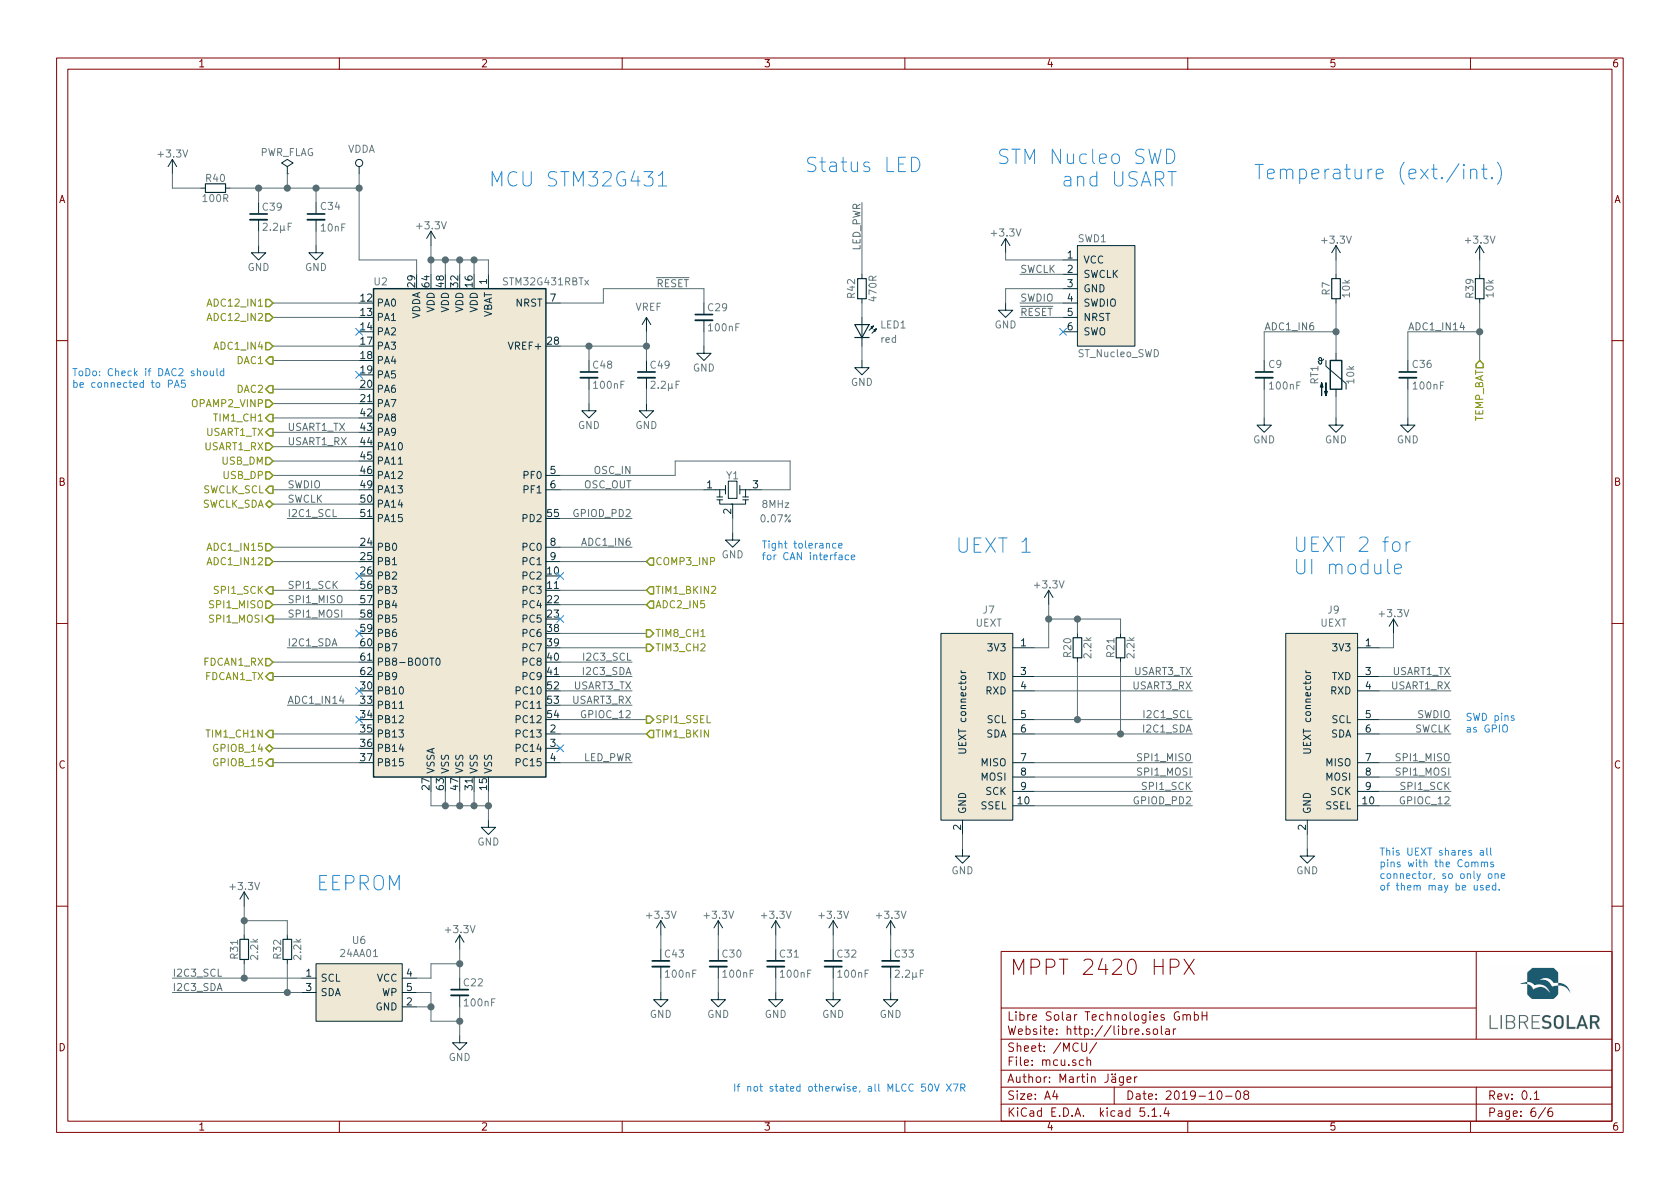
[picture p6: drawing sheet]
EESchema Schematic File Version 4
LIBS:mppt-2420-hpx-cache
EELAYER 30 0
EELAYER END
$Descr A4 11693 8268
encoding utf-8
Sheet 6 6
Title "MPPT 2420 HPX"
Date "2019-10-08"
Rev "0.1"
Comp "Libre Solar Technologies GmbH"
Comment1 "Author: Martin Jäger"
Comment2 "Website: http://libre.solar"
Comment3 ""
Comment4 ""
$EndDescr
$Comp
L power:GND #PWR09
U 1 1
P 5000 6900
F 0 "#PWR09" H 5000 6650 50  0001 C CNN
F 1 "GND" H 5000 6750 50  0000 C CNN
F 2 "" H 5000 6900 50  0000 C CNN
F 3 "" H 5000 6900 50  0000 C CNN
	1    5000 6900
	1    0    0    -1  
$EndComp
$Comp
L power:GND #PWR010
U 1 1
P 5400 6900
F 0 "#PWR010" H 5400 6650 50  0001 C CNN
F 1 "GND" H 5400 6750 50  0000 C CNN
F 2 "" H 5400 6900 50  0000 C CNN
F 3 "" H 5400 6900 50  0000 C CNN
	1    5400 6900
	1    0    0    -1  
$EndComp
$Comp
L power:GND #PWR011
U 1 1
P 5800 6900
F 0 "#PWR011" H 5800 6650 50  0001 C CNN
F 1 "GND" H 5800 6750 50  0000 C CNN
F 2 "" H 5800 6900 50  0000 C CNN
F 3 "" H 5800 6900 50  0000 C CNN
	1    5800 6900
	1    0    0    -1  
$EndComp
$Comp
L power:GND #PWR012
U 1 1
P 6200 6900
F 0 "#PWR012" H 6200 6650 50  0001 C CNN
F 1 "GND" H 6200 6750 50  0000 C CNN
F 2 "" H 6200 6900 50  0000 C CNN
F 3 "" H 6200 6900 50  0000 C CNN
	1    6200 6900
	1    0    0    -1  
$EndComp
$Comp
L power:GND #PWR013
U 1 1
P 2200 1700
F 0 "#PWR013" H 2200 1450 50  0001 C CNN
F 1 "GND" H 2200 1550 50  0000 C CNN
F 2 "" H 2200 1700 50  0000 C CNN
F 3 "" H 2200 1700 50  0000 C CNN
	1    2200 1700
	1    0    0    -1  
$EndComp
$Comp
L power:+3.3V #PWR014
U 1 1
P 5000 6500
F 0 "#PWR014" H 5000 6350 50  0001 C CNN
F 1 "+3.3V" H 5000 6640 50  0000 C CNN
F 2 "" H 5000 6500 50  0000 C CNN
F 3 "" H 5000 6500 50  0000 C CNN
	1    5000 6500
	1    0    0    -1  
$EndComp
$Comp
L power:+3.3V #PWR015
U 1 1
P 5400 6500
F 0 "#PWR015" H 5400 6350 50  0001 C CNN
F 1 "+3.3V" H 5400 6640 50  0000 C CNN
F 2 "" H 5400 6500 50  0000 C CNN
F 3 "" H 5400 6500 50  0000 C CNN
	1    5400 6500
	1    0    0    -1  
$EndComp
$Comp
L power:+3.3V #PWR016
U 1 1
P 5800 6500
F 0 "#PWR016" H 5800 6350 50  0001 C CNN
F 1 "+3.3V" H 5800 6640 50  0000 C CNN
F 2 "" H 5800 6500 50  0000 C CNN
F 3 "" H 5800 6500 50  0000 C CNN
	1    5800 6500
	1    0    0    -1  
$EndComp
$Comp
L power:+3.3V #PWR017
U 1 1
P 6200 6500
F 0 "#PWR017" H 6200 6350 50  0001 C CNN
F 1 "+3.3V" H 6200 6640 50  0000 C CNN
F 2 "" H 6200 6500 50  0000 C CNN
F 3 "" H 6200 6500 50  0000 C CNN
	1    6200 6500
	1    0    0    -1  
$EndComp
$Comp
L power:GND #PWR023
U 1 1
P 6000 2500
F 0 "#PWR023" H 6000 2250 50  0001 C CNN
F 1 "GND" H 6000 2350 50  0000 C CNN
F 2 "" H 6000 2500 50  0000 C CNN
F 3 "" H 6000 2500 50  0000 C CNN
	1    6000 2500
	1    0    0    -1  
$EndComp
$Comp
L power:+3.3V #PWR024
U 1 1
P 3000 1700
F 0 "#PWR024" H 3000 1550 50  0001 C CNN
F 1 "+3.3V" H 3000 1840 50  0000 C CNN
F 2 "" H 3000 1700 50  0000 C CNN
F 3 "" H 3000 1700 50  0000 C CNN
	1    3000 1700
	1    0    0    -1  
$EndComp
$Comp
L power:+3.3V #PWR025
U 1 1
P 1200 1200
F 0 "#PWR025" H 1200 1050 50  0001 C CNN
F 1 "+3.3V" H 1200 1340 50  0000 C CNN
F 2 "" H 1200 1200 50  0000 C CNN
F 3 "" H 1200 1200 50  0000 C CNN
	1    1200 1200
	1    0    0    -1  
$EndComp
$Comp
L power:GND #PWR026
U 1 1
P 4900 2400
F 0 "#PWR026" H 4900 2150 50  0001 C CNN
F 1 "GND" H 4900 2250 50  0000 C CNN
F 2 "" H 4900 2400 50  0000 C CNN
F 3 "" H 4900 2400 50  0000 C CNN
	1    4900 2400
	1    0    0    -1  
$EndComp
$Comp
L Project:C C29
U 1 1
P 4900 2200
F 0 "C29" H 4920 2270 50  0000 L CNN
F 1 "100nF" H 4920 2130 50  0000 L CNN
F 2 "LibreSolar:C_0603_1608" H 4900 2200 50  0001 C CNN
F 3 "" H 4900 2200 50  0000 C CNN
F 4 "Murata" H -2350 -700 50  0001 C CNN "Manufacturer"
F 5 "GRM188R71H104KA93D" H -2350 -700 50  0001 C CNN "PartNumber"
	1    4900 2200
	1    0    0    -1  
$EndComp
$Comp
L Project:C C30
U 1 1
P 5000 6700
F 0 "C30" H 5020 6770 50  0000 L CNN
F 1 "100nF" H 5020 6630 50  0000 L CNN
F 2 "LibreSolar:C_0603_1608" H 5000 6700 50  0001 C CNN
F 3 "" H 5000 6700 50  0000 C CNN
F 4 "Murata" H 3600 1200 50  0001 C CNN "Manufacturer"
F 5 "GRM188R71H104KA93D" H 3600 1200 50  0001 C CNN "PartNumber"
	1    5000 6700
	1    0    0    -1  
$EndComp
$Comp
L Project:C C31
U 1 1
P 5400 6700
F 0 "C31" H 5420 6770 50  0000 L CNN
F 1 "100nF" H 5420 6630 50  0000 L CNN
F 2 "LibreSolar:C_0603_1608" H 5400 6700 50  0001 C CNN
F 3 "" H 5400 6700 50  0000 C CNN
F 4 "Murata" H 3650 1200 50  0001 C CNN "Manufacturer"
F 5 "GRM188R71H104KA93D" H 3650 1200 50  0001 C CNN "PartNumber"
	1    5400 6700
	1    0    0    -1  
$EndComp
$Comp
L Project:C C32
U 1 1
P 5800 6700
F 0 "C32" H 5820 6770 50  0000 L CNN
F 1 "100nF" H 5820 6630 50  0000 L CNN
F 2 "LibreSolar:C_0603_1608" H 5800 6700 50  0001 C CNN
F 3 "" H 5800 6700 50  0000 C CNN
F 4 "Murata" H 3700 1200 50  0001 C CNN "Manufacturer"
F 5 "GRM188R71H104KA93D" H 3700 1200 50  0001 C CNN "PartNumber"
	1    5800 6700
	1    0    0    -1  
$EndComp
$Comp
L Project:C C34
U 1 1
P 2200 1500
F 0 "C34" H 2225 1575 50  0000 L CNN
F 1 "10nF" H 2225 1425 50  0000 L CNN
F 2 "LibreSolar:C_0603_1608" H 2200 1500 50  0001 C CNN
F 3 "" H 2200 1500 50  0000 C CNN
	1    2200 1500
	1    0    0    -1  
$EndComp
$Comp
L Project:C C33
U 1 1
P 6200 6700
F 0 "C33" H 6220 6770 50  0000 L CNN
F 1 "2.2µF" H 6220 6630 50  0000 L CNN
F 2 "LibreSolar:C_0603_1608" H 6200 6700 50  0001 C CNN
F 3 "" H 6200 6700 50  0000 C CNN
F 4 "Murata" H 3750 1200 50  0001 C CNN "Manufacturer"
F 5 "GRM188R61E225KA12D" H 3750 1200 50  0001 C CNN "PartNumber"
F 6 "25V, X5R" H 150 1900 60  0001 C CNN "Remarks"
	1    6200 6700
	1    0    0    -1  
$EndComp
$Comp
L Project:R R42
U 1 1
P 6000 2000
F 0 "R42" V 5925 2000 50  0000 C CNN
F 1 "470R" V 6075 2000 50  0000 C CNN
F 2 "LibreSolar:R_0603_1608" H 6000 2000 50  0001 C CNN
F 3 "" H 6000 2000 50  0000 C CNN
F 4 "Yageo" H -3500 -2900 50  0001 C CNN "Manufacturer"
F 5 "RC0603FR-07470RL" H -3500 -2900 50  0001 C CNN "PartNumber"
	1    6000 2000
	1    0    0    1   
$EndComp
$Comp
L power:GND #PWR030
U 1 1
P 7000 2100
F 0 "#PWR030" H 7000 1850 50  0001 C CNN
F 1 "GND" H 7000 1950 50  0000 C CNN
F 2 "" H 7000 2100 50  0000 C CNN
F 3 "" H 7000 2100 50  0000 C CNN
	1    7000 2100
	1    0    0    -1  
$EndComp
$Comp
L power:+3.3V #PWR031
U 1 1
P 7000 1750
F 0 "#PWR031" H 7000 1600 50  0001 C CNN
F 1 "+3.3V" H 7000 1890 50  0000 C CNN
F 2 "" H 7000 1750 50  0000 C CNN
F 3 "" H 7000 1750 50  0000 C CNN
	1    7000 1750
	1    0    0    -1  
$EndComp
$Comp
L power:PWR_FLAG #FLG032
U 1 1
P 2000 1200
F 0 "#FLG032" H 2000 1275 50  0001 C CNN
F 1 "PWR_FLAG" H 2000 1350 50  0000 C CNN
F 2 "" H 2000 1200 50  0001 C CNN
F 3 "" H 2000 1200 50  0001 C CNN
	1    2000 1200
	1    0    0    -1  
$EndComp
$Comp
L LibreSolar:ST_Nucleo_SWD SWD1
U 1 1
P 7700 2050
F 0 "SWD1" H 7500 2450 50  0000 L CNN
F 1 "ST_Nucleo_SWD" H 7500 1650 50  0000 L CNN
F 2 "Connector_PinHeader_2.54mm:PinHeader_1x06_P2.54mm_Vertical" H 7700 1450 30  0001 C CIN
F 3 "" H 7850 2100 60  0001 C CNN
	1    7700 2050
	1    0    0    -1  
$EndComp
$Comp
L Project:D_LED LED1
U 1 1
P 6000 2300
AR Path="/58AE0EA3" Ref="LED1"  Part="1" 
AR Path="/58A68DCB/58AE0EA3" Ref="LED1"  Part="1" 
F 0 "LED1" H 6125 2350 50  0000 L CNN
F 1 "red" H 6125 2250 50  0000 L CNN
F 2 "LED_SMD:LED_0603_1608Metric" H 6025 2250 50  0001 C CNN
F 3 "" H 6125 2350 50  0001 C CNN
F 4 "Lite-On" H 6000 2300 60  0001 C CNN "Manufacturer"
F 5 "LTST-C190KRKT" H 6000 2300 60  0001 C CNN "PartNumber"
F 6 "red" H 6000 2300 60  0001 C CNN "Remarks"
	1    6000 2300
	1    0    0    -1  
$EndComp
Text Notes 5600 1200 0    100  ~ 0
Status LED
Text Notes 3400 1300 0    100  ~ 0
MCU STM32G431
Text Notes 8200 1300 2    100  ~ 0
STM Nucleo SWD\nand USART
Text Label 4800 2000 2    50   ~ 0
~RESET
Text Label 7100 2100 0    50   ~ 0
SWDIO
Text Label 7100 1900 0    50   ~ 0
SWCLK
Text Label 7100 2200 0    50   ~ 0
~RESET
Text Label 6000 1400 3    50   ~ 0
LED_PWR
NoConn ~ 7400 2300
Wire Wire Line
	5400 6500 5400 6600
Wire Wire Line
	5000 6500 5000 6600
Wire Wire Line
	5800 6500 5800 6600
Wire Wire Line
	6200 6600 6200 6500
Wire Wire Line
	5400 6900 5400 6800
Wire Wire Line
	4900 2300 4900 2400
Wire Wire Line
	5000 6900 5000 6800
Wire Wire Line
	5800 6800 5800 6900
Wire Wire Line
	2200 1600 2200 1700
Wire Wire Line
	6200 6800 6200 6900
Wire Wire Line
	6000 1900 6000 1400
Wire Wire Line
	4900 2000 4900 2100
Wire Wire Line
	7000 1800 7400 1800
Wire Wire Line
	7000 1750 7000 1800
Wire Wire Line
	2200 1300 2200 1400
Wire Wire Line
	7400 1900 7100 1900
Wire Wire Line
	7400 2100 7100 2100
Wire Wire Line
	7400 2200 7100 2200
Wire Wire Line
	7400 2000 7000 2000
Wire Wire Line
	7000 2000 7000 2100
Wire Wire Line
	6000 2400 6000 2500
Wire Wire Line
	6000 2100 6000 2200
Text Notes 5300 3900 0    50   ~ 0
Tight tolerance\nfor CAN interface
$Comp
L LibreSolar:24AA01 U6
U 1 1
P 2500 6900
F 0 "U6" H 2500 7265 50  0000 C CNN
F 1 "24AA01" H 2500 7174 50  0000 C CNN
F 2 "LibreSolar:SOT-23-5" H 2500 6500 50  0001 C CNN
F 3 "" H 2500 7150 60  0000 C CNN
F 4 "Microchip" H 2500 7400 60  0001 C CNN "Manufacturer"
F 5 "24AA32AFT-I/OT" H 2500 7300 60  0001 C CNN "PartNumber"
	1    2500 6900
	1    0    0    -1  
$EndComp
Text Notes 2200 6200 0    100  ~ 0
EEPROM
$Comp
L power:GND #PWR033
U 1 1
P 3200 7200
F 0 "#PWR033" H 3200 6950 50  0001 C CNN
F 1 "GND" H 3200 7050 50  0000 C CNN
F 2 "" H 3200 7200 50  0000 C CNN
F 3 "" H 3200 7200 50  0000 C CNN
	1    3200 7200
	1    0    0    -1  
$EndComp
$Comp
L Project:C C22
U 1 1
P 3200 6900
F 0 "C22" H 3220 6970 50  0000 L CNN
F 1 "100nF" H 3220 6830 50  0000 L CNN
F 2 "LibreSolar:C_0603_1608" H 3200 6900 50  0001 C CNN
F 3 "" H 3200 6900 50  0000 C CNN
F 4 "Murata" H 1800 1400 50  0001 C CNN "Manufacturer"
F 5 "GRM188R71H104KA93D" H 1800 1400 50  0001 C CNN "PartNumber"
	1    3200 6900
	1    0    0    -1  
$EndComp
$Comp
L power:+3.3V #PWR034
U 1 1
P 3200 6600
F 0 "#PWR034" H 3200 6450 50  0001 C CNN
F 1 "+3.3V" H 3200 6740 50  0000 C CNN
F 2 "" H 3200 6600 50  0000 C CNN
F 3 "" H 3200 6600 50  0000 C CNN
	1    3200 6600
	1    0    0    -1  
$EndComp
Wire Wire Line
	2900 7000 3000 7000
Wire Wire Line
	3000 6900 3000 7000
Wire Wire Line
	3000 7100 3200 7100
Wire Wire Line
	3200 7000 3200 7100
Connection ~ 3200 7100
Wire Wire Line
	2900 6900 3000 6900
Connection ~ 3000 7000
Wire Wire Line
	2900 6800 3000 6800
Wire Wire Line
	3000 6800 3000 6700
Wire Wire Line
	3000 6700 3200 6700
Wire Wire Line
	3200 6600 3200 6700
Connection ~ 3200 6700
Wire Wire Line
	1200 6800 1700 6800
Wire Wire Line
	1200 6900 2000 6900
Text Label 1200 6800 0    50   ~ 0
I2C3_SCL
Text Label 1200 6900 0    50   ~ 0
I2C3_SDA
$Comp
L Project:R R32
U 1 1
P 2000 6600
F 0 "R32" V 1930 6600 50  0000 C CNN
F 1 "2.2k" V 2070 6600 50  0000 C CNN
F 2 "LibreSolar:R_0603_1608" H 2000 6600 50  0001 C CNN
F 3 "" H 2000 6600 50  0000 C CNN
F 4 "Yageo" H -5300 1725 50  0001 C CNN "Manufacturer"
F 5 "RC0603FR-072K2L" H -5300 1725 50  0001 C CNN "PartNumber"
	1    2000 6600
	1    0    0    1   
$EndComp
$Comp
L Project:R R31
U 1 1
P 1700 6600
F 0 "R31" V 1630 6600 50  0000 C CNN
F 1 "2.2k" V 1770 6600 50  0000 C CNN
F 2 "LibreSolar:R_0603_1608" H 1700 6600 50  0001 C CNN
F 3 "" H 1700 6600 50  0000 C CNN
F 4 "Yageo" H -5600 1725 50  0001 C CNN "Manufacturer"
F 5 "RC0603FR-072K2L" H -5600 1725 50  0001 C CNN "PartNumber"
	1    1700 6600
	1    0    0    1   
$EndComp
$Comp
L power:+3.3V #PWR035
U 1 1
P 1700 6300
F 0 "#PWR035" H 1700 6150 50  0001 C CNN
F 1 "+3.3V" H 1700 6440 50  0000 C CNN
F 2 "" H 1700 6300 50  0000 C CNN
F 3 "" H 1700 6300 50  0000 C CNN
	1    1700 6300
	1    0    0    -1  
$EndComp
Wire Wire Line
	1700 6300 1700 6400
Wire Wire Line
	1700 6400 2000 6400
Wire Wire Line
	2000 6400 2000 6500
Connection ~ 1700 6400
Wire Wire Line
	1700 6700 1700 6800
Connection ~ 1700 6800
Wire Wire Line
	2000 6700 2000 6900
Connection ~ 2000 6900
Text Notes 5100 7600 0    50   ~ 0
If not stated otherwise, all MLCC 50V X7R
Wire Wire Line
	3200 7100 3200 7200
Wire Wire Line
	3000 7000 3000 7100
Wire Wire Line
	3200 6700 3200 6800
Wire Wire Line
	1700 6400 1700 6500
Wire Wire Line
	1700 6800 2100 6800
Wire Wire Line
	2000 6900 2100 6900
Wire Wire Line
	3000 1800 3000 1900
Wire Wire Line
	3000 1800 3100 1800
Wire Wire Line
	3100 1800 3100 1900
Wire Wire Line
	3100 1800 3200 1800
Wire Wire Line
	3200 1800 3200 1900
Connection ~ 3100 1800
Wire Wire Line
	3200 1800 3300 1800
Wire Wire Line
	3400 1800 3400 1900
Connection ~ 3200 1800
Wire Wire Line
	2500 4600 1900 4600
$Comp
L power:GND #PWR094
U 1 1
P 3400 5700
F 0 "#PWR094" H 3400 5450 50  0001 C CNN
F 1 "GND" H 3400 5550 50  0000 C CNN
F 2 "" H 3400 5700 50  0000 C CNN
F 3 "" H 3400 5700 50  0000 C CNN
	1    3400 5700
	1    0    0    -1  
$EndComp
Wire Wire Line
	3400 5700 3400 5600
Wire Wire Line
	3400 5600 3300 5600
Wire Wire Line
	3300 5600 3300 5500
Connection ~ 3400 5600
Wire Wire Line
	3400 5600 3400 5500
Wire Wire Line
	3300 5600 3200 5600
Wire Wire Line
	3200 5600 3200 5500
Connection ~ 3300 5600
Wire Wire Line
	3200 5600 3100 5600
Wire Wire Line
	3100 5600 3100 5500
Connection ~ 3200 5600
Wire Wire Line
	3100 5600 3000 5600
Wire Wire Line
	3000 5600 3000 5500
Connection ~ 3100 5600
$Comp
L power:GND #PWR089
U 1 1
P 4600 6900
F 0 "#PWR089" H 4600 6650 50  0001 C CNN
F 1 "GND" H 4600 6750 50  0000 C CNN
F 2 "" H 4600 6900 50  0000 C CNN
F 3 "" H 4600 6900 50  0000 C CNN
	1    4600 6900
	1    0    0    -1  
$EndComp
$Comp
L power:+3.3V #PWR088
U 1 1
P 4600 6500
F 0 "#PWR088" H 4600 6350 50  0001 C CNN
F 1 "+3.3V" H 4600 6640 50  0000 C CNN
F 2 "" H 4600 6500 50  0000 C CNN
F 3 "" H 4600 6500 50  0000 C CNN
	1    4600 6500
	1    0    0    -1  
$EndComp
$Comp
L Project:C C43
U 1 1
P 4600 6700
F 0 "C43" H 4620 6770 50  0000 L CNN
F 1 "100nF" H 4620 6630 50  0000 L CNN
F 2 "LibreSolar:C_0603_1608" H 4600 6700 50  0001 C CNN
F 3 "" H 4600 6700 50  0000 C CNN
F 4 "Murata" H 3200 1200 50  0001 C CNN "Manufacturer"
F 5 "GRM188R71H104KA93D" H 3200 1200 50  0001 C CNN "PartNumber"
	1    4600 6700
	1    0    0    -1  
$EndComp
Wire Wire Line
	4600 6500 4600 6600
Wire Wire Line
	4600 6900 4600 6800
$Comp
L LibreSolar:STM32G431RBTx U2
U 1 1
P 3200 3700
F 0 "U2" H 3750 5450 50  0000 C CNN
F 1 "STM32G431RBTx" H 2600 5450 50  0000 C CNN
F 2 "Package_QFP:LQFP-64_10x10mm_P0.5mm" H 2600 2000 50  0001 R CNN
F 3 "https://www.st.com/resource/en/datasheet/stm32g431rb.pdf" H 3200 3700 50  0001 C CNN
F 4 "ST Microelectronics" H 3200 3700 50  0001 C CNN "Manufacturer"
F 5 "STM32G431RBT6" H 3200 3700 50  0001 C CNN "PartNumber"
	1    3200 3700
	-1   0    0    -1  
$EndComp
Wire Wire Line
	3000 1700 3000 1800
Connection ~ 3000 1800
Wire Wire Line
	3300 1900 3300 1800
Connection ~ 3300 1800
Wire Wire Line
	3300 1800 3400 1800
Text Label 4400 3300 2    50   ~ 0
OSC_IN
Text Label 4400 3400 2    50   ~ 0
OSC_OUT
$Comp
L Project:Resonator Y1
U 1 1
P 5100 3400
F 0 "Y1" H 5100 3500 50  0000 C CNN
F 1 "8MHz" H 5400 3300 50  0000 C CNN
F 2 "LibreSolar:Resonator_Murata_CSTNE" H 5100 3400 50  0001 C CNN
F 3 "" H 5100 3400 50  0001 C CNN
F 4 "Murata" H 5100 3400 50  0001 C CNN "Manufacturer"
F 5 "CSTNE8M00GH5C000R0" H 5100 3400 50  0001 C CNN "PartNumber"
F 6 "0.07%" H 5400 3200 50  0000 C CNN "Remarks"
	1    5100 3400
	1    0    0    -1  
$EndComp
Wire Wire Line
	3900 3400 4900 3400
Wire Wire Line
	4700 3300 4700 3200
Wire Wire Line
	4700 3200 5500 3200
Wire Wire Line
	5500 3200 5500 3400
Wire Wire Line
	5500 3400 5300 3400
Wire Wire Line
	3900 3300 4700 3300
$Comp
L power:GND #PWR048
U 1 1
P 5100 3700
F 0 "#PWR048" H 5100 3450 50  0001 C CNN
F 1 "GND" H 5100 3550 50  0000 C CNN
F 2 "" H 5100 3700 50  0000 C CNN
F 3 "" H 5100 3700 50  0000 C CNN
	1    5100 3700
	1    0    0    -1  
$EndComp
Wire Wire Line
	5100 3600 5100 3700
Wire Wire Line
	2500 2100 1900 2100
Wire Wire Line
	2500 2200 1900 2200
Wire Wire Line
	1900 2500 2500 2500
Wire Wire Line
	1900 2700 2500 2700
Wire Wire Line
	1900 2800 2500 2800
Wire Wire Line
	2500 2900 1900 2900
Wire Wire Line
	1900 3200 2500 3200
Wire Wire Line
	2500 3300 1900 3300
Wire Wire Line
	2500 3600 2000 3600
Wire Wire Line
	2500 3800 1900 3800
Wire Wire Line
	1900 3900 2500 3900
Text HLabel 1900 2900 0    50   Output ~ 0
TIM1_CH1
Text HLabel 1900 5100 0    50   Output ~ 0
TIM1_CH1N
Wire Wire Line
	1900 5100 2500 5100
Text HLabel 1900 2500 0    50   Output ~ 0
DAC1
Text HLabel 1900 2700 0    50   Output ~ 0
DAC2
Text HLabel 1900 2100 0    50   Input ~ 0
ADC12_IN1
Text HLabel 1900 2200 0    50   Input ~ 0
ADC12_IN2
Wire Wire Line
	2500 4500 2000 4500
Wire Wire Line
	3900 4200 4500 4200
Wire Wire Line
	3900 4100 4500 4100
Text HLabel 4500 4100 2    50   Input ~ 0
TIM1_BKIN2
Text Label 2000 3400 0    50   ~ 0
SWDIO
Text Label 2000 3500 0    50   ~ 0
SWCLK
Text HLabel 4500 4200 2    50   Input ~ 0
ADC2_IN5
Wire Wire Line
	4400 4800 3900 4800
Wire Wire Line
	3900 4900 4400 4900
NoConn ~ 2500 4400
Text HLabel 1900 2800 0    50   Input ~ 0
OPAMP2_VINP
Text HLabel 4500 5100 2    50   Input ~ 0
TIM1_BKIN
Wire Wire Line
	4500 5100 3900 5100
Text HLabel 1900 3800 0    50   Input ~ 0
ADC1_IN15
Text HLabel 1900 3900 0    50   Input ~ 0
ADC1_IN12
Text HLabel 4500 4500 2    50   Output ~ 0
TIM3_CH2
$Comp
L power:GND #PWR?
U 1 1
P 8800 2900
AR Path="/58E22D17/5E044EA5" Ref="#PWR?"  Part="1" 
AR Path="/5E044EA5" Ref="#PWR?"  Part="1" 
AR Path="/58A68DCB/5E044EA5" Ref="#PWR0102"  Part="1" 
F 0 "#PWR0102" H 8800 2650 50  0001 C CNN
F 1 "GND" H 8800 2750 50  0000 C CNN
F 2 "" H 8800 2900 50  0000 C CNN
F 3 "" H 8800 2900 50  0000 C CNN
	1    8800 2900
	1    0    0    -1  
$EndComp
$Comp
L power:GND #PWR?
U 1 1
P 9300 2900
AR Path="/58E22D17/5E044EAB" Ref="#PWR?"  Part="1" 
AR Path="/5E044EAB" Ref="#PWR?"  Part="1" 
AR Path="/58A68DCB/5E044EAB" Ref="#PWR0103"  Part="1" 
F 0 "#PWR0103" H 9300 2650 50  0001 C CNN
F 1 "GND" H 9300 2750 50  0000 C CNN
F 2 "" H 9300 2900 50  0000 C CNN
F 3 "" H 9300 2900 50  0000 C CNN
	1    9300 2900
	1    0    0    -1  
$EndComp
$Comp
L Project:C C?
U 1 1
P 8800 2600
AR Path="/58E22D17/5E044EB3" Ref="C?"  Part="1" 
AR Path="/5E044EB3" Ref="C?"  Part="1" 
AR Path="/58A68DCB/5E044EB3" Ref="C9"  Part="1" 
F 0 "C9" H 8825 2675 50  0000 L CNN
F 1 "100nF" H 8825 2525 50  0000 L CNN
F 2 "LibreSolar:C_0603_1608" H 8800 2400 50  0001 C CNN
F 3 "" H 8825 2675 50  0000 C CNN
F 4 "Murata" H 0   -3250 50  0001 C CNN "Manufacturer"
F 5 "GRM188R71H104KA93D" H 0   -3250 50  0001 C CNN "PartNumber"
	1    8800 2600
	1    0    0    -1  
$EndComp
$Comp
L power:+3.3V #PWR?
U 1 1
P 9300 1800
AR Path="/58E22D17/5E044EB9" Ref="#PWR?"  Part="1" 
AR Path="/5E044EB9" Ref="#PWR?"  Part="1" 
AR Path="/58A68DCB/5E044EB9" Ref="#PWR0104"  Part="1" 
F 0 "#PWR0104" H 9300 1650 50  0001 C CNN
F 1 "+3.3V" H 9300 1940 50  0000 C CNN
F 2 "" H 9300 1800 50  0000 C CNN
F 3 "" H 9300 1800 50  0000 C CNN
	1    9300 1800
	1    0    0    -1  
$EndComp
$Comp
L Project:R R?
U 1 1
P 9300 2000
AR Path="/58E22D17/5E044EC1" Ref="R?"  Part="1" 
AR Path="/5E044EC1" Ref="R?"  Part="1" 
AR Path="/58A68DCB/5E044EC1" Ref="R7"  Part="1" 
F 0 "R7" V 9230 2000 50  0000 C CNN
F 1 "10k" V 9370 2000 50  0000 C CNN
F 2 "LibreSolar:R_0603_1608" H 9300 2000 50  0001 C CNN
F 3 "" H 9300 2000 50  0000 C CNN
F 4 "Yageo" H 0   -3200 50  0001 C CNN "Manufacturer"
F 5 "RC0603FR-0710KL" H 0   -3200 50  0001 C CNN "PartNumber"
	1    9300 2000
	1    0    0    -1  
$EndComp
$Comp
L Device:Thermistor_NTC RT?
U 1 1
P 9300 2600
AR Path="/58E22D17/5E044EC9" Ref="RT?"  Part="1" 
AR Path="/5E044EC9" Ref="RT?"  Part="1" 
AR Path="/58A68DCB/5E044EC9" Ref="RT1"  Part="1" 
F 0 "RT1" V 9150 2600 50  0000 C CNN
F 1 "10k" V 9400 2600 50  0000 C CNN
F 2 "LibreSolar:R_0603_1608" H 9300 2650 50  0001 C CNN
F 3 "" H 9300 2650 50  0001 C CNN
F 4 "TDK" H 0   -3250 50  0001 C CNN "Manufacturer"
F 5 "NTCG163JF103FT1S" H 0   -3250 50  0001 C CNN "PartNumber"
	1    9300 2600
	1    0    0    -1  
$EndComp
Wire Wire Line
	9300 1800 9300 1900
Wire Wire Line
	8800 2700 8800 2900
Wire Wire Line
	9300 2750 9300 2900
Wire Wire Line
	8800 2500 8800 2300
Wire Wire Line
	8800 2300 9300 2300
Wire Wire Line
	9300 2100 9300 2300
Connection ~ 9300 2300
Text Notes 8725 1250 0    100  ~ 0
Temperature (ext./int.)
Wire Wire Line
	9300 2300 9300 2450
$Comp
L power:GND #PWR?
U 1 1
P 9800 2900
AR Path="/58E22D17/5E044EDA" Ref="#PWR?"  Part="1" 
AR Path="/5E044EDA" Ref="#PWR?"  Part="1" 
AR Path="/58A68DCB/5E044EDA" Ref="#PWR0105"  Part="1" 
F 0 "#PWR0105" H 9800 2650 50  0001 C CNN
F 1 "GND" H 9800 2750 50  0000 C CNN
F 2 "" H 9800 2900 50  0000 C CNN
F 3 "" H 9800 2900 50  0000 C CNN
	1    9800 2900
	1    0    0    -1  
$EndComp
$Comp
L Project:C C?
U 1 1
P 9800 2600
AR Path="/58E22D17/5E044EE8" Ref="C?"  Part="1" 
AR Path="/5E044EE8" Ref="C?"  Part="1" 
AR Path="/58A68DCB/5E044EE8" Ref="C36"  Part="1" 
F 0 "C36" H 9825 2675 50  0000 L CNN
F 1 "100nF" H 9825 2525 50  0000 L CNN
F 2 "LibreSolar:C_0603_1608" H 9800 2400 50  0001 C CNN
F 3 "" H 9825 2675 50  0000 C CNN
F 4 "Murata" H 1000 -3250 50  0001 C CNN "Manufacturer"
F 5 "GRM188R71H104KA93D" H 1000 -3250 50  0001 C CNN "PartNumber"
	1    9800 2600
	1    0    0    -1  
$EndComp
$Comp
L power:+3.3V #PWR?
U 1 1
P 10300 1800
AR Path="/58E22D17/5E044EEE" Ref="#PWR?"  Part="1" 
AR Path="/5E044EEE" Ref="#PWR?"  Part="1" 
AR Path="/58A68DCB/5E044EEE" Ref="#PWR0107"  Part="1" 
F 0 "#PWR0107" H 10300 1650 50  0001 C CNN
F 1 "+3.3V" H 10300 1940 50  0000 C CNN
F 2 "" H 10300 1800 50  0000 C CNN
F 3 "" H 10300 1800 50  0000 C CNN
	1    10300 1800
	1    0    0    -1  
$EndComp
$Comp
L Project:R R?
U 1 1
P 10300 2000
AR Path="/58E22D17/5E044EF6" Ref="R?"  Part="1" 
AR Path="/5E044EF6" Ref="R?"  Part="1" 
AR Path="/58A68DCB/5E044EF6" Ref="R39"  Part="1" 
F 0 "R39" V 10230 2000 50  0000 C CNN
F 1 "10k" V 10370 2000 50  0000 C CNN
F 2 "LibreSolar:R_0603_1608" H 10300 2000 50  0001 C CNN
F 3 "" H 10300 2000 50  0000 C CNN
F 4 "Yageo" H 1000 -3200 50  0001 C CNN "Manufacturer"
F 5 "RC0603FR-0710KL" H 1000 -3200 50  0001 C CNN "PartNumber"
	1    10300 2000
	1    0    0    -1  
$EndComp
Wire Wire Line
	10300 1800 10300 1900
Wire Wire Line
	9800 2700 9800 2900
Wire Wire Line
	9800 2500 9800 2300
Wire Wire Line
	9800 2300 10300 2300
Wire Wire Line
	10300 2100 10300 2300
Connection ~ 10300 2300
Text HLabel 1900 3200 0    50   Input ~ 0
USB_DM
Text HLabel 1900 3300 0    50   Input ~ 0
USB_DP
Wire Wire Line
	1900 4700 2500 4700
Text HLabel 10300 2500 3    50   Input ~ 0
TEMP_BAT
Text HLabel 4500 3900 2    50   Input ~ 0
COMP3_INP
Wire Wire Line
	3900 3900 4500 3900
Wire Wire Line
	3900 4400 4500 4400
Text HLabel 4500 4400 2    50   Output ~ 0
TIM8_CH1
Wire Wire Line
	1900 2400 2500 2400
Wire Wire Line
	2500 5300 1900 5300
Text HLabel 1900 5300 0    50   Output ~ 0
GPIOB_15
NoConn ~ 3900 4000
NoConn ~ 2500 2600
NoConn ~ 2500 2300
NoConn ~ 2500 4000
NoConn ~ 2500 4800
NoConn ~ 3900 4300
NoConn ~ 3900 5200
Wire Wire Line
	2900 1900 2900 1800
Wire Wire Line
	2900 1800 2500 1800
Text HLabel 1900 5200 0    50   BiDi ~ 0
GPIOB_14
Wire Wire Line
	1900 5200 2500 5200
Wire Wire Line
	3900 4600 4400 4600
Wire Wire Line
	3900 4700 4400 4700
Text Label 4400 4600 2    50   ~ 0
I2C3_SCL
Text Label 4400 4700 2    50   ~ 0
I2C3_SDA
Wire Wire Line
	3900 4500 4500 4500
Wire Wire Line
	3900 5300 4400 5300
Text Label 4400 5300 2    50   ~ 0
LED_PWR
Wire Wire Line
	3900 3800 4400 3800
Text Label 4400 3800 2    50   ~ 0
ADC1_IN6
Text Label 8800 2300 0    50   ~ 0
ADC1_IN6
$Comp
L power:VDDA #PWR0108
U 1 1
P 2500 1200
F 0 "#PWR0108" H 2500 1050 50  0001 C CNN
F 1 "VDDA" H 2517 1373 50  0000 C CNN
F 2 "" H 2500 1200 50  0001 C CNN
F 3 "" H 2500 1200 50  0001 C CNN
	1    2500 1200
	1    0    0    -1  
$EndComp
$Comp
L Project:R R?
U 1 1
P 1500 1300
AR Path="/58E22D17/5E2EEC8F" Ref="R?"  Part="1" 
AR Path="/5E2EEC8F" Ref="R?"  Part="1" 
AR Path="/58A68DCB/5E2EEC8F" Ref="R40"  Part="1" 
F 0 "R40" V 1430 1300 50  0000 C CNN
F 1 "100R" V 1570 1300 50  0000 C CNN
F 2 "LibreSolar:R_0603_1608" H 1500 1300 50  0001 C CNN
F 3 "" H 1500 1300 50  0000 C CNN
F 4 "Yageo" H -7800 -3900 50  0001 C CNN "Manufacturer"
F 5 "RC0603FR-07100RL" H -7800 -3900 50  0001 C CNN "PartNumber"
	1    1500 1300
	0    1    1    0   
$EndComp
$Comp
L power:GND #PWR0109
U 1 1
P 1800 1700
F 0 "#PWR0109" H 1800 1450 50  0001 C CNN
F 1 "GND" H 1800 1550 50  0000 C CNN
F 2 "" H 1800 1700 50  0000 C CNN
F 3 "" H 1800 1700 50  0000 C CNN
	1    1800 1700
	1    0    0    -1  
$EndComp
$Comp
L Project:C C39
U 1 1
P 1800 1500
F 0 "C39" H 1820 1570 50  0000 L CNN
F 1 "2.2µF" H 1820 1430 50  0000 L CNN
F 2 "LibreSolar:C_0603_1608" H 1800 1500 50  0001 C CNN
F 3 "" H 1800 1500 50  0000 C CNN
F 4 "Murata" H -650 -4000 50  0001 C CNN "Manufacturer"
F 5 "GRM188R61E225KA12D" H -650 -4000 50  0001 C CNN "PartNumber"
F 6 "25V, X5R" H -4250 -3300 60  0001 C CNN "Remarks"
	1    1800 1500
	1    0    0    -1  
$EndComp
Wire Wire Line
	1800 1600 1800 1700
Wire Wire Line
	2500 1200 2500 1300
Wire Wire Line
	2200 1300 2500 1300
Connection ~ 2500 1300
Wire Wire Line
	2500 1300 2500 1800
Connection ~ 2200 1300
Wire Wire Line
	1400 1300 1200 1300
Wire Wire Line
	1200 1300 1200 1200
Wire Wire Line
	1800 1400 1800 1300
Connection ~ 1800 1300
Wire Wire Line
	1800 1300 1600 1300
Wire Wire Line
	1800 1300 2000 1300
Wire Wire Line
	2000 1200 2000 1300
Connection ~ 2000 1300
Wire Wire Line
	2000 1300 2200 1300
Text Notes 500  2700 0    50   ~ 0
ToDo: Check if DAC2 should\nbe connected to PA5\n
$Comp
L Project:UEXT J?
U 1 1
P 9200 5100
AR Path="/5DB322AB" Ref="J?"  Part="1" 
AR Path="/58A68DCB/5DB322AB" Ref="J9"  Part="1" 
F 0 "J9" H 9283 5965 50  0000 C CNN
F 1 "UEXT" H 9283 5874 50  0000 C CNN
F 2 "LibreSolar:Box_Header_2x05x2.54mm_Straight" H 9200 4150 50  0001 C CIN
F 3 "" H 9200 5000 60  0000 C CNN
	1    9200 5100
	1    0    0    -1  
$EndComp
Wire Wire Line
	9600 4700 10100 4700
Wire Wire Line
	9600 4800 10100 4800
Wire Wire Line
	9600 5000 10100 5000
Wire Wire Line
	9600 5100 10100 5100
Text Label 10100 5000 2    50   ~ 0
SWDIO
Text Label 10100 5100 2    50   ~ 0
SWCLK
Text Label 10100 4700 2    50   ~ 0
USART1_TX
Text Label 10100 4800 2    50   ~ 0
USART1_RX
$Comp
L power:+3.3V #PWR?
U 1 1
P 9700 4400
AR Path="/58E22D17/5DB5EA18" Ref="#PWR?"  Part="1" 
AR Path="/5DB5EA18" Ref="#PWR?"  Part="1" 
AR Path="/58A68DCB/5DB5EA18" Ref="#PWR0110"  Part="1" 
F 0 "#PWR0110" H 9700 4250 50  0001 C CNN
F 1 "+3.3V" H 9700 4540 50  0000 C CNN
F 2 "" H 9700 4400 50  0000 C CNN
F 3 "" H 9700 4400 50  0000 C CNN
	1    9700 4400
	1    0    0    -1  
$EndComp
Wire Wire Line
	9600 4500 9700 4500
Wire Wire Line
	9700 4500 9700 4400
$Comp
L power:GND #PWR?
U 1 1
P 9100 5900
AR Path="/58E22D17/5DB65334" Ref="#PWR?"  Part="1" 
AR Path="/5DB65334" Ref="#PWR?"  Part="1" 
AR Path="/58A68DCB/5DB65334" Ref="#PWR0111"  Part="1" 
F 0 "#PWR0111" H 9100 5650 50  0001 C CNN
F 1 "GND" H 9100 5750 50  0000 C CNN
F 2 "" H 9100 5900 50  0000 C CNN
F 3 "" H 9100 5900 50  0000 C CNN
	1    9100 5900
	1    0    0    -1  
$EndComp
Wire Wire Line
	9100 5800 9100 5900
Text Label 4400 3600 2    50   ~ 0
GPIOD_PD2
Text Label 8300 5600 2    50   ~ 0
GPIOD_PD2
Wire Wire Line
	9600 5600 10100 5600
Text Notes 10200 5100 0    50   ~ 0
SWD pins\nas GPIO
Wire Wire Line
	9600 5300 10100 5300
Wire Wire Line
	9600 5400 10100 5400
Wire Wire Line
	9600 5500 10100 5500
Text Notes 9000 4000 0    100  ~ 0
UEXT 2 for\nUI module
Wire Wire Line
	10300 2300 10300 2500
$Comp
L Project:UEXT J?
U 1 1
P 6800 5100
AR Path="/5DCF735E" Ref="J?"  Part="1" 
AR Path="/58A68DCB/5DCF735E" Ref="J7"  Part="1" 
F 0 "J7" H 6883 5965 50  0000 C CNN
F 1 "UEXT" H 6883 5874 50  0000 C CNN
F 2 "LibreSolar:Box_Header_2x05x2.54mm_Straight" H 6800 4150 50  0001 C CIN
F 3 "" H 6800 5000 60  0000 C CNN
	1    6800 5100
	1    0    0    -1  
$EndComp
$Comp
L Project:R R?
U 1 1
P 7800 4500
AR Path="/58BE3089/5DCF7366" Ref="R?"  Part="1" 
AR Path="/58A68DCB/5DCF7366" Ref="R21"  Part="1" 
AR Path="/5DCF7366" Ref="R?"  Part="1" 
F 0 "R21" V 7730 4500 50  0000 C CNN
F 1 "2.2k" V 7870 4500 50  0000 C CNN
F 2 "LibreSolar:R_0603_1608" H 7800 4500 50  0001 C CNN
F 3 "" H 7800 4500 50  0000 C CNN
F 4 "Yageo" H 2650 -850 50  0001 C CNN "Manufacturer"
F 5 "RC0603FR-072K2L" H 2650 -850 50  0001 C CNN "PartNumber"
	1    7800 4500
	1    0    0    1   
$EndComp
$Comp
L Project:R R?
U 1 1
P 7500 4500
AR Path="/58BE3089/5DCF736E" Ref="R?"  Part="1" 
AR Path="/58A68DCB/5DCF736E" Ref="R20"  Part="1" 
AR Path="/5DCF736E" Ref="R?"  Part="1" 
F 0 "R20" V 7430 4500 50  0000 C CNN
F 1 "2.2k" V 7570 4500 50  0000 C CNN
F 2 "LibreSolar:R_0603_1608" H 7500 4500 50  0001 C CNN
F 3 "" H 7500 4500 50  0000 C CNN
F 4 "Yageo" H 2700 -850 50  0001 C CNN "Manufacturer"
F 5 "RC0603FR-072K2L" H 2700 -850 50  0001 C CNN "PartNumber"
	1    7500 4500
	1    0    0    1   
$EndComp
Wire Wire Line
	7500 4400 7500 4300
Wire Wire Line
	7800 4400 7800 4300
Wire Wire Line
	7500 4300 7800 4300
$Comp
L power:+3.3V #PWR?
U 1 1
P 7300 4200
AR Path="/58BE3089/5DCF7377" Ref="#PWR?"  Part="1" 
AR Path="/58A68DCB/5DCF7377" Ref="#PWR0101"  Part="1" 
AR Path="/5DCF7377" Ref="#PWR?"  Part="1" 
F 0 "#PWR0101" H 7300 4050 50  0001 C CNN
F 1 "+3.3V" H 7300 4340 50  0000 C CNN
F 2 "" H 7300 4200 50  0000 C CNN
F 3 "" H 7300 4200 50  0000 C CNN
	1    7300 4200
	1    0    0    -1  
$EndComp
Wire Wire Line
	7200 4500 7300 4500
Wire Wire Line
	7300 4500 7300 4300
Wire Wire Line
	7500 4300 7300 4300
Connection ~ 7500 4300
Connection ~ 7300 4300
Wire Wire Line
	7300 4300 7300 4200
Wire Wire Line
	7200 5000 7500 5000
Wire Wire Line
	7200 5100 7800 5100
Wire Wire Line
	7500 4600 7500 5000
Connection ~ 7500 5000
Wire Wire Line
	7800 4600 7800 5100
Connection ~ 7800 5100
$Comp
L power:GND #PWR?
U 1 1
P 6700 5900
AR Path="/5D78A622/5DCF7389" Ref="#PWR?"  Part="1" 
AR Path="/5DCF7389" Ref="#PWR?"  Part="1" 
AR Path="/58A68DCB/5DCF7389" Ref="#PWR0113"  Part="1" 
F 0 "#PWR0113" H 6700 5650 50  0001 C CNN
F 1 "GND" H 6700 5750 50  0000 C CNN
F 2 "" H 6700 5900 50  0000 C CNN
F 3 "" H 6700 5900 50  0000 C CNN
	1    6700 5900
	-1   0    0    -1  
$EndComp
Wire Wire Line
	6700 5800 6700 5900
Wire Wire Line
	7200 5300 8300 5300
Wire Wire Line
	8300 5400 7200 5400
Wire Wire Line
	7200 5500 8300 5500
Wire Wire Line
	7500 5000 8300 5000
Wire Wire Line
	7800 5100 8300 5100
Wire Wire Line
	7200 5600 8300 5600
Text Label 4400 4800 2    50   ~ 0
USART3_TX
Text Label 4400 4900 2    50   ~ 0
USART3_RX
Text Label 8300 4700 2    50   ~ 0
USART3_TX
Wire Wire Line
	7200 4700 8300 4700
Wire Wire Line
	7200 4800 8300 4800
Text Label 8300 4800 2    50   ~ 0
USART3_RX
Text Notes 6650 3850 0    100  ~ 0
UEXT 1
Text Label 8300 5000 2    50   ~ 0
I2C1_SCL
Text Label 2000 3600 0    50   ~ 0
I2C1_SCL
Text Label 2000 4500 0    50   ~ 0
I2C1_SDA
Text Label 8300 5100 2    50   ~ 0
I2C1_SDA
Text Label 4400 5000 2    50   ~ 0
GPIOC_12
Text Label 10100 5600 2    50   ~ 0
GPIOC_12
Text Label 2000 4100 0    50   ~ 0
SPI1_SCK
Text Label 2000 4200 0    50   ~ 0
SPI1_MISO
Text Label 2000 4300 0    50   ~ 0
SPI1_MOSI
Text Label 8300 5500 2    50   ~ 0
SPI1_SCK
Text Label 8300 5300 2    50   ~ 0
SPI1_MISO
Text Label 8300 5400 2    50   ~ 0
SPI1_MOSI
Text Label 10100 5300 2    50   ~ 0
SPI1_MISO
Text Label 10100 5400 2    50   ~ 0
SPI1_MOSI
Text Label 10100 5500 2    50   ~ 0
SPI1_SCK
Text HLabel 1900 3000 0    50   Output ~ 0
USART1_TX
Text HLabel 1900 3100 0    50   Input ~ 0
USART1_RX
Wire Wire Line
	1900 3100 2500 3100
Text Label 2000 3100 0    50   ~ 0
USART1_RX
Text Label 2000 3000 0    50   ~ 0
USART1_TX
Wire Wire Line
	2500 4900 2000 4900
Text Label 9800 2300 0    50   ~ 0
ADC1_IN14
Text Label 2000 4900 0    50   ~ 0
ADC1_IN14
Text HLabel 1900 2400 0    50   Input ~ 0
ADC1_IN4
Wire Wire Line
	1900 3000 2500 3000
Text HLabel 1900 4600 0    50   Input ~ 0
FDCAN1_RX
Text HLabel 1900 4700 0    50   Output ~ 0
FDCAN1_TX
Text HLabel 1900 3500 0    50   BiDi ~ 0
SWCLK_SDA
Text HLabel 1900 3400 0    50   Output ~ 0
SWCLK_SCL
Wire Wire Line
	1900 3400 2500 3400
Wire Wire Line
	1900 3500 2500 3500
Text HLabel 1900 4100 0    50   Output ~ 0
SPI1_SCK
Text HLabel 1900 4300 0    50   Output ~ 0
SPI1_MOSI
Text HLabel 1900 4200 0    50   Input ~ 0
SPI1_MISO
Text HLabel 4500 5000 2    50   Output ~ 0
SPI1_SSEL
Wire Wire Line
	3900 3600 4400 3600
Wire Wire Line
	1900 4100 2500 4100
Wire Wire Line
	1900 4200 2500 4200
Wire Wire Line
	1900 4300 2500 4300
Text Notes 9600 6200 0    50   ~ 0
This UEXT shares all\npins with the Comms\nconnector, so only one\nof them may be used.
$Comp
L Project:C C48
U 1 1
P 4100 2600
F 0 "C48" H 4120 2670 50  0000 L CNN
F 1 "100nF" H 4120 2530 50  0000 L CNN
F 2 "LibreSolar:C_0603_1608" H 4100 2600 50  0001 C CNN
F 3 "" H 4100 2600 50  0000 C CNN
F 4 "Murata" H -3150 -300 50  0001 C CNN "Manufacturer"
F 5 "GRM188R71H104KA93D" H -3150 -300 50  0001 C CNN "PartNumber"
	1    4100 2600
	1    0    0    -1  
$EndComp
$Comp
L power:GND #PWR0119
U 1 1
P 4100 2800
F 0 "#PWR0119" H 4100 2550 50  0001 C CNN
F 1 "GND" H 4100 2650 50  0000 C CNN
F 2 "" H 4100 2800 50  0000 C CNN
F 3 "" H 4100 2800 50  0000 C CNN
	1    4100 2800
	1    0    0    -1  
$EndComp
$Comp
L power:GND #PWR0120
U 1 1
P 4500 2800
F 0 "#PWR0120" H 4500 2550 50  0001 C CNN
F 1 "GND" H 4500 2650 50  0000 C CNN
F 2 "" H 4500 2800 50  0000 C CNN
F 3 "" H 4500 2800 50  0000 C CNN
	1    4500 2800
	1    0    0    -1  
$EndComp
Wire Wire Line
	4100 2400 4100 2500
Wire Wire Line
	3900 2400 4100 2400
Wire Wire Line
	4500 2400 4500 2500
Connection ~ 4100 2400
Wire Wire Line
	4500 2700 4500 2800
Wire Wire Line
	4100 2700 4100 2800
$Comp
L Project:C C49
U 1 1
P 4500 2600
F 0 "C49" H 4520 2670 50  0000 L CNN
F 1 "2.2µF" H 4520 2530 50  0000 L CNN
F 2 "LibreSolar:C_0603_1608" H 4500 2600 50  0001 C CNN
F 3 "" H 4500 2600 50  0000 C CNN
F 4 "Murata" H 2050 -2900 50  0001 C CNN "Manufacturer"
F 5 "GRM188R61E225KA12D" H 2050 -2900 50  0001 C CNN "PartNumber"
F 6 "25V, X5R" H -1550 -2200 60  0001 C CNN "Remarks"
	1    4500 2600
	1    0    0    -1  
$EndComp
$Comp
L LibreSolar:VREF #PWR0122
U 1 1
P 4500 2300
F 0 "#PWR0122" H 4500 2150 50  0001 C CNN
F 1 "VREF" H 4515 2473 50  0000 C CNN
F 2 "" H 4500 2300 50  0001 C CNN
F 3 "" H 4500 2300 50  0001 C CNN
	1    4500 2300
	1    0    0    -1  
$EndComp
Wire Wire Line
	4100 2400 4500 2400
Wire Wire Line
	4500 2300 4500 2400
Connection ~ 4500 2400
Wire Wire Line
	4200 2000 4200 2100
Wire Wire Line
	4200 2100 3900 2100
Wire Wire Line
	4200 2000 4900 2000
Wire Wire Line
	3900 5000 4500 5000
NoConn ~ 2500 5000
$EndSCHEMATC
